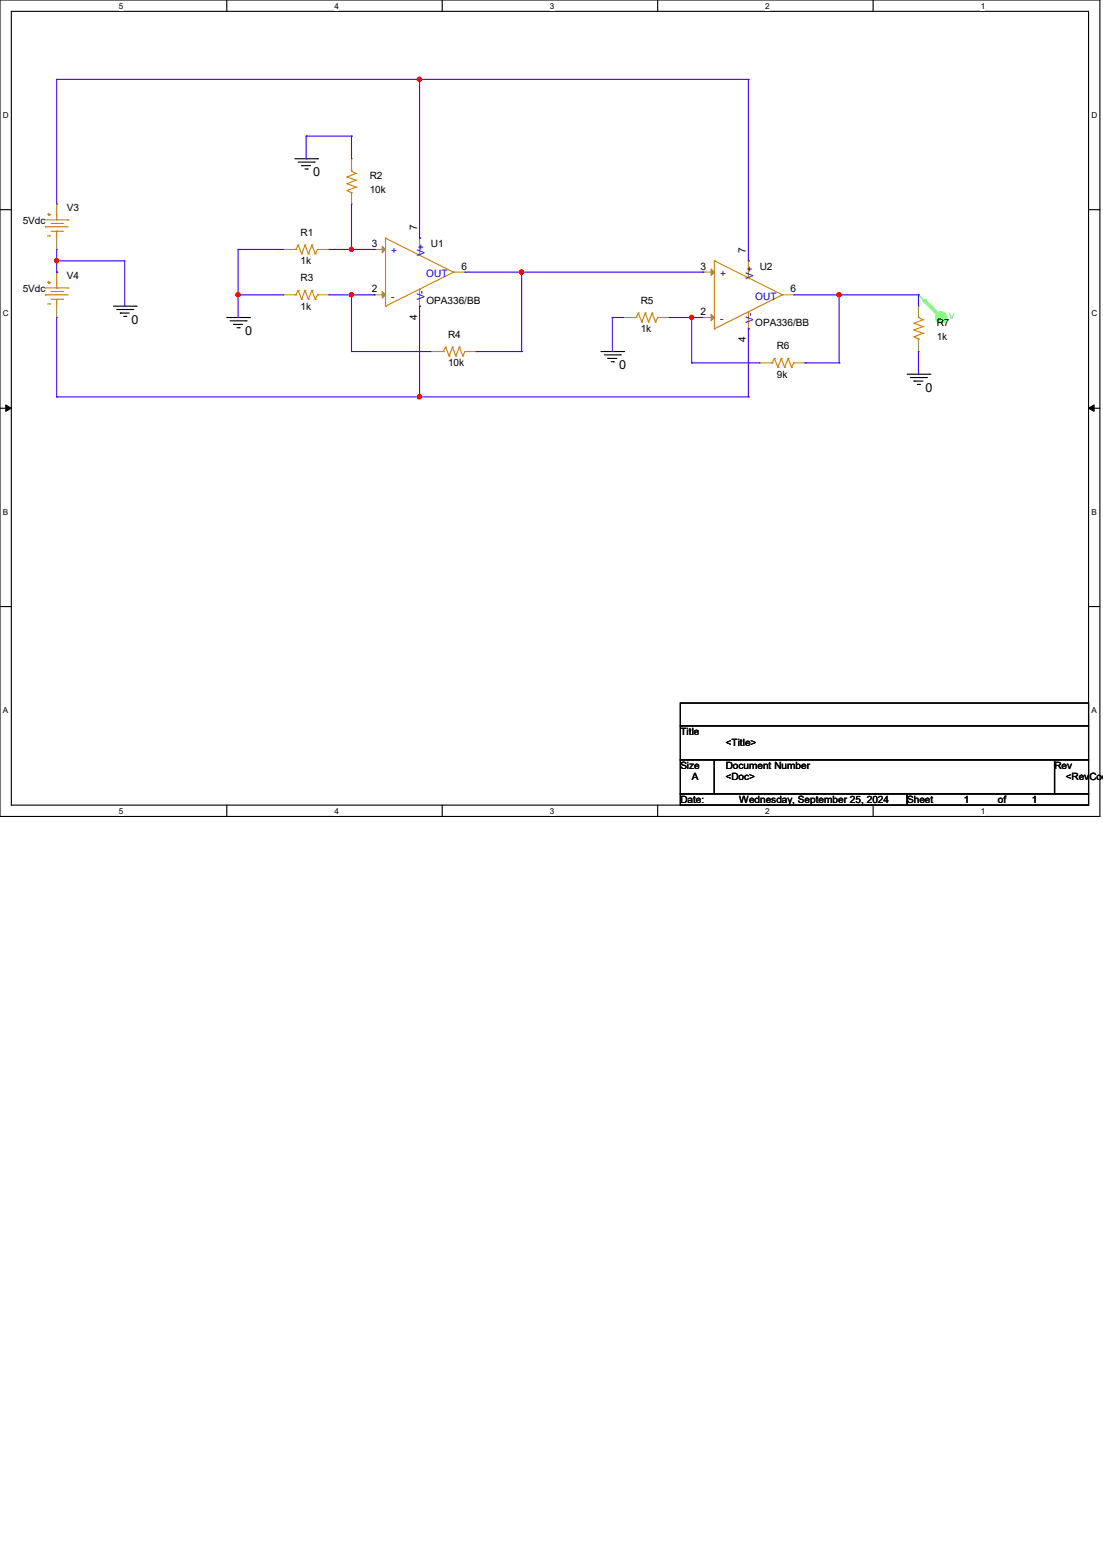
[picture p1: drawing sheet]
<svg xmlns="http://www.w3.org/2000/svg" width="210mm" height="297mm" viewBox="0 0 210 297" stroke-linecap="round" stroke-linejoin="round" font-family="sans-serif">
<path d="M0 0h209.4v155.4h-209.4zM2.2 2.2h205.1v151.1h-205.1z" fill="none" stroke="#000" stroke-width=".21"/>
<g fill="#fff">
<path d="M22.6 .3h.9v1.7h-.9z"/>
<path d="M22.6 153.5h.9v1.8h-.9z"/>
</g>
<path d="M43.2 0v2.2M43.2 153.3v2.1" fill="none" stroke="#000" stroke-width=".21"/>
<g fill="#fff">
<path d="M63.7 .3h.8v1.7h-.8z"/>
<path d="M63.7 153.5h.8v1.8h-.8z"/>
</g>
<path d="M84.2 0v2.2M84.2 153.3v2.1" fill="none" stroke="#000" stroke-width=".21"/>
<g fill="#fff">
<path d="M104.7 .3h.8v1.7h-.8z"/>
<path d="M104.7 153.5h.8v1.8h-.8z"/>
</g>
<path d="M125.2 0v2.2M125.2 153.3v2.1" fill="none" stroke="#000" stroke-width=".21"/>
<g fill="#fff">
<path d="M145.7 .3h.9v1.7h-.9z"/>
<path d="M145.7 153.5h.9v1.8h-.9z"/>
</g>
<path d="M166.2 0v2.2M166.2 153.3v2.1" fill="none" stroke="#000" stroke-width=".21"/>
<g fill="#fff">
<path d="M186.7 .3h.9v1.7h-.9z"/>
<path d="M186.7 153.5h.9v1.8h-.9z"/>
<path d="M.6 21h1.1v1.8h-1.1z"/>
<path d="M207.8 21h1.1v1.8h-1.1z"/>
<path d="M.6 58.8h1.1v1.7h-1.1z"/>
<path d="M207.8 58.8h1.1v1.7h-1.1z"/>
</g>
<path d="M0 39.9h2.2M207.3 39.9h2.1" fill="none" stroke="#000" stroke-width=".21"/>
<g fill="#fff">
<path d="M.6 96.6h1v1.7h-1z"/>
<path d="M207.8 96.6h1v1.7h-1z"/>
</g>
<path d="M0 77.7h2.2M207.3 77.7h2.1" fill="none" stroke="#000" stroke-width=".21"/>
<path d="M1.1 77.1l1.1 .6-1.1 .6zM207.3 77.7l1-.6v1.2z" fill="#000" stroke="#000" stroke-width=".19"/>
<g fill="#fff">
<path d="M.6 134.4h.9v1.7h-.9z"/>
<path d="M207.8 134.4h1v1.7h-1z"/>
</g>
<g fill="none" stroke="#000" stroke-width=".21">
<path d="M56.1 30.2h4.4M56.8 30.9h3M57.4 31.5h.1M57.4 31.5h1.7M58.1 32.2h.4M58.5 32.2h.1M59.8 30.9h.1M60.5 30.2h.1M21.6 58.3h4.3M22.2 58.9h3.1M22.9 59.6h.1M22.9 59.6h1.7"/>
<path d="M25.3 58.9h.1M25.9 58.3h.1M23.5 60.2h.5M24 60.2h.1M43.2 60.5h4.3M43.8 61.1h3.1M44.5 61.8h.1M44.5 61.8h1.7M45.1 62.4h.5M45.6 62.4h.1M46.9 61.1h.1M47.5 60.5h.1"/>
<path d="M114.4 66.9h4.3M115.1 67.6h3M115.7 68.2h.1M115.7 68.2h1.7M116.4 68.9h.4M116.8 68.9h.1M118.1 67.6h.1M118.7 66.9h.1M172.7 71.2h4.3M173.4 71.9h3M174 72.6h.1M174 72.6h1.7"/>
<path d="M174.7 73.2h.4M175.1 73.2h.1M176.4 71.9h.1M177 71.2h.1M0 115.5h2.2M207.3 115.5h2.1M129.5 133.9h77.8v4.3h-77.8zM129.5 138.2h77.8v6.5h-77.8zM129.5 144.7h6.5v6.4h-6.5zM129.5 151.1h43.2v2.2h-43.2zM136 144.7h64.8v6.4h-64.8zM172.7 151.1h34.6v2.2h-34.6z"/>
<path d="M200.8 144.7h6.5v6.4h-6.5z"/>
</g>
<circle cx="179.2" cy="60.5" r="1.06" fill="#5f5" stroke="#5f5" stroke-width=".21"/>
<path d="M174.9 56.1h.1M174.9 56.1l4.3 4.4" fill="none" stroke="#5f5" stroke-width=".21"/>
<path d="M176 57.2l3.2 3.3" fill="none" stroke="#5f5" stroke-width=".64"/>
<circle cx="176" cy="57.2" r=".32" fill="#5f5"/>
<g fill="none" stroke="#cc8006" stroke-width=".21">
<path d="M10.8 38.9h.1M10.8 38.9v3M66.1 33.7h.1M66.1 35h.1M66.1 36.3h.1M66.1 33.7l1.7 .6M66.1 35l1.7 .6M66.1 36.3l.8 .4M66.9 36.7h.1M66.9 32.6h.1M66.9 32.6l.9 .4M66.9 32.4v.2"/>
<path d="M67.8 33h.1M67.8 34.3h.1M67.8 35.6h.1M67.8 33l-1.7 .7M67.8 34.3l-1.7 .7M67.8 35.6l-1.7 .7M8.6 56.1h.1M8.6 43.2h.1M8.6 56.1h4.4M8.6 54.8h4.4M8.6 43.2h4.4M8.6 41.9h4.4"/>
<path d="M9.1 53.8h.4M9.1 57.9h.4M9.1 40.8h.4M9.1 44.9h.4M9.3 54h.1M9.3 41h.1M9.3 40.6v.4M9.3 53.6v.4M9.5 53.8h.1M9.5 57.9h.1M9.5 40.8h.1M9.5 44.9h.1"/>
<path d="M9.7 55.5h2.2M9.7 57h2.2M9.7 42.5h2.2M9.7 44h2.2M10.8 54.8h.1M10.8 57h.1M10.8 51.8h.1M10.8 41.9h.1M10.8 44h.1M10.8 44v1.3M10.8 51.8v3M10.8 57v1.3"/>
<path d="M11.9 55.5h.1M11.9 57h.1M11.9 42.5h.1M11.9 44h.1M13 54.8h.1M13 41.9h.1M56.1 56.1h.2M56.1 47.5h.2M56.3 56.1h.1M56.3 47.5h.1M56.8 55.3h.1M56.8 46.7h.1"/>
<path d="M56.8 55.3l-.5 .8M56.8 55.3l.6 1.7M56.8 46.7l-.5 .8M56.8 46.7l.6 1.6M57.4 57h.1M57.4 48.3h.1M58.1 55.3h.1M58.1 46.7h.1M58.1 55.3l-.7 1.7M58.1 55.3l.6 1.7M58.1 46.7l-.7 1.6M58.1 46.7l.6 1.6"/>
<path d="M58.7 57h.1M58.7 48.3h.1M59.4 55.3h.1M59.4 46.7h.1M59.4 55.3l-.7 1.7M59.4 55.3l.6 1.7M59.4 46.7l-.7 1.6M59.4 46.7l.6 1.6M60 57h.1M60 48.3h.1M60.5 56.1h.1M60.5 47.5h.1"/>
<path d="M60.5 56.1l-.5 .9M60.5 47.5l-.5 .8M73.4 45.3h.1M73.4 58.3h.1M73.4 45.3l13 6.5M73.4 45.3v13M79.9 48.6h.1M79.9 55.1h.1M79.9 45.3h.1M79.9 58.3h.1M79.9 45.3v3.3M79.9 55.1v3.2"/>
<path d="M86.4 51.8h.1M86.4 51.8l-13 6.5M121.5 59.6h.1M121.5 59.6l-.4 .9M121.5 59.6l.7 1.7M122.9 59.6h.1M122.9 59.6l-.7 1.7M122.9 59.6l.6 1.7M124.2 59.6h.1M124.2 59.6l-.7 1.7M124.2 59.6l.6 1.7M136 49.7h.1"/>
<path d="M136 49.7l13 6.4M136 49.7v12.9M142.5 52.9h.1M142.5 59.4h.1M142.5 49.7h.1M142.5 49.7v3.2M142.5 59.4v3.2M149 56.1h.1M149 56.1l-13 6.5M84.2 66.9h.2M84.4 66.9h.1M84.8 66.1h.1"/>
<path d="M84.8 66.1l-.4 .8M84.8 66.1l.7 1.7M85.5 67.8h.1M86.1 66.1h.1M86.1 66.1l-.6 1.7M86.1 66.1l.7 1.7M86.8 67.8h.1M87.5 66.1h.1M87.5 66.1l-.7 1.7M87.5 66.1l.6 1.7M88.1 67.8h.1M88.5 66.9h.1"/>
<path d="M88.5 66.9l-.4 .9M120.9 60.5h.2M121.1 60.5h.1M122.2 61.3h.1M123.5 61.3h.1M124.8 61.3h.1M125.2 60.5h.1M125.2 60.5l-.4 .8M136 62.6h.1M142.5 62.6h.1M146.8 69.1h.2M147 69.1h.1"/>
<path d="M147.4 68.2h.1M147.4 68.2l-.4 .9M147.4 68.2l.7 1.7M148.1 69.9h.1M148.8 68.2h.1M148.8 68.2l-.7 1.7M148.8 68.2l.6 1.7M149.4 69.9h.1M150.1 68.2h.1M150.1 68.2l-.7 1.7M150.1 68.2l.6 1.7M150.7 69.9h.1"/>
<path d="M151.1 69.1h.1M151.1 69.1l-.4 .8M174 64.1h.1M174 62.8h.1M174 61.6h.1M174 64.1l.9 .5M174 62.8l1.7 .7M174 61.6l1.7 .6M174.9 60.5h.1M174.9 64.6h.1M174.9 60.5l.8 .4M174.9 64.6v.2"/>
<path d="M175.7 63.5h.1M175.7 62.2h.1M175.7 60.9h.1M175.7 63.5l-1.7 .6M175.7 62.2l-1.7 .6M175.7 60.9l-1.7 .7"/>
</g>
<g fill="none" stroke="#a84" stroke-width=".21">
<path d="M10.8 38.9h.1M66.9 38.9h.1M66.9 30.2h.1M66.9 30.2v2.2M66.9 36.7v2.2M10.8 51.8h.1M10.8 47.5h.1M10.8 45.3v2.2M10.8 58.3v2.2M54 56.1h.1M54 47.5h.1M54 56.1h2.1"/>
<path d="M54 47.5h2.1M60.5 56.1h2.1M60.5 47.5h2.1M62.6 56.1h.1M62.6 47.5h.1M71.2 47.5h.1M71.2 56.1h.1M71.2 56.1h2.2M71.2 47.5h2.2M79.9 45.3h.1M79.9 58.3h.1M86.4 51.8h2.1"/>
<path d="M88.5 51.8h.1M133.9 51.8h.1M133.9 51.8h2.1M142.5 49.7h.1M149 56.1h2.1M151.1 56.1h.1M174.9 58.3h.1M174.9 58.3v2.2M10.8 60.5h.1M82 66.9h.1M82 66.9h2.2M88.5 66.9h2.2"/>
<path d="M90.7 66.9h.1M118.7 60.5h.1M118.7 60.5h2.2M125.2 60.5h2.2M127.4 60.5h.1M133.9 60.5h.1M133.9 60.5h2.1M142.5 62.6h.1M144.7 69.1h.1M144.7 69.1h2.1M151.1 69.1h2.2M153.3 69.1h.1"/>
<path d="M174.9 66.9h.1M174.9 64.8v2.1"/>
</g>
<g fill="#a84" stroke="#a84" stroke-width=".21">
<path d="M135.4 51.2l.6 .6-.6 .7z"/>
<path d="M135.4 59.8l.6 .7-.6 .6z"/>
<path d="M72.8 46.9l.6 .6-.6 .6z"/>
<path d="M72.8 55.5l.6 .6-.6 .7z"/>
</g>
<g fill="none" stroke="#4200ff" stroke-width=".21">
<path d="M10.8 15.1h.1M10.8 15.1v23.8M10.8 15.1h131.7M79.9 15.1h.1M79.9 15.1v30.2M142.5 15.1h.1M142.5 15.1v34.6M58.3 25.9h.1M58.3 30.2h.1M58.3 25.9h8.6M58.3 25.9v4.3M66.9 25.9h.1"/>
<path d="M66.9 25.9v4.3M66.9 38.9v8.6M10.8 49.7h.1M10.8 51.8h.1M10.8 49.7h12.9v8.6M10.8 47.5v4.3M23.7 58.3h.1M45.3 47.5h.1M45.3 56.1h.1M45.3 47.5h8.7M45.3 56.1h8.7M45.3 47.5v13"/>
<path d="M62.6 47.5h8.6M62.6 56.1h8.6M66.9 47.5h.1M66.9 56.1h.1M66.9 56.1v10.8M71.2 56.1h.1M71.2 47.5h.1M79.9 45.3h.1M79.9 58.3h.1M79.9 58.3v17.3M88.5 51.8h45.4M99.3 51.8h.1"/>
<path d="M99.3 51.8v15.1M133.9 51.8h.1M142.5 49.7h.1M151.1 56.1h23.8M159.8 56.1h.1M159.8 56.1v13M174.9 56.1h.1M174.9 56.1v2.2M10.8 75.6h.1M10.8 60.5v15.1M10.8 75.6h131.7M45.3 60.5h.1"/>
<path d="M66.9 66.9h.1M66.9 66.9h15.1M79.9 75.6h.1M90.7 66.9h.1M90.7 66.9h8.6M99.3 66.9h.1M116.6 60.5h.1M116.6 66.9h.1M116.6 60.5h2.1M116.6 60.5v6.4M127.4 60.5h6.5M131.7 69.1h.1"/>
<path d="M131.7 60.5h.1M131.7 69.1h13M131.7 60.5v8.6M142.5 75.6h.1M142.5 62.6h.1M142.5 62.6v13M153.3 69.1h.1M153.3 69.1h6.5M159.8 69.1h.1M174.9 71.2h.1M174.9 66.9v4.3"/>
</g>
<g fill="#f00" stroke="#f00" stroke-width=".21">
<circle cx="66.9" cy="56.1" r=".4"/>
<circle cx="66.9" cy="47.5" r=".4"/>
<circle cx="10.8" cy="49.6" r=".4"/>
<circle cx="99.3" cy="51.8" r=".4"/>
<circle cx="159.7" cy="56.1" r=".4"/>
<circle cx="131.7" cy="60.4" r=".4"/>
<circle cx="79.9" cy="15.1" r=".4"/>
<circle cx="79.9" cy="75.5" r=".4"/>
<circle cx="45.3" cy="56.1" r=".4"/>
</g>
<g font-size="2.4">
<text x="59.6" y="33.5">0</text>
<text x="25.1" y="61.6">0</text>
<text x="46.7" y="63.8">0</text>
<text x="117.9" y="70.2">0</text>
<text x="176.2" y="74.5">0</text>
</g>
<g font-size="1.9">
<text x="70.4" y="34.1">R2</text>
<text x="12.7" y="40.1">V3</text>
<text x="70.4" y="36.7">10k</text>
<text x="4.3" y="42.7">5Vdc</text>
<text x="57.2" y="44.9">R1</text>
<text x="70.8" y="47">3</text>
<text x="79.4" y="43.8" transform="rotate(-90 79.4 43.8)">7</text>
<text x="82" y="47">U1</text>
<text x="12.7" y="53.1">V4</text>
<text x="57.2" y="53.5">R3</text>
<text x="57.2" y="50.3">1k</text>
<text x="87.9" y="51.4">6</text>
<text x="133.4" y="51.4">3</text>
<text x="142" y="48.1" transform="rotate(-90 142 48.1)">7</text>
<text x="144.7" y="51.4">U2</text>
<text x="4.3" y="55.7">5Vdc</text>
<text x="57.2" y="58.9">1k</text>
<text x="70.8" y="55.7">2</text>
<text x="81.2" y="57.8">OPA336/BB</text>
<text x="122" y="57.8">R5</text>
<text x="133.4" y="60">2</text>
<text x="150.5" y="55.7">6</text>
<text x="79.4" y="60.9" transform="rotate(-90 79.4 60.9)">4</text>
<text x="85.3" y="64.3">R4</text>
<text x="122" y="63.2">1k</text>
<text x="142" y="65.2" transform="rotate(-90 142 65.2)">4</text>
<text x="143.8" y="62.1">OPA336/BB</text>
<text x="178.4" y="62.1">R7</text>
<text x="178.4" y="64.7">1k</text>
<text x="85.3" y="69.7">10k</text>
<text x="147.9" y="66.5">R6</text>
<text x="147.9" y="71.9">9k</text>
<text x="129.5" y="139.9">Title</text>
<text x="138.2" y="142">&lt;Title&gt;</text>
<text x="129.5" y="146.3">Size</text>
<text x="131.7" y="148.5">A</text>
<text x="138.2" y="146.3">Document Number</text>
<text x="138.2" y="148.5">&lt;Doc&gt;</text>
<text x="200.8" y="146.3">Rev</text>
<text x="202.9" y="148.5">&lt;RevCode</text>
<text x="129.5" y="152.8">Date:</text>
<text x="140.8" y="152.8">Wednesday, September 25, 2024</text>
<text x="172.7" y="152.8">Sheet</text>
<text x="183.5" y="152.8">1</text>
<text x="190" y="152.8">of</text>
<text x="196.5" y="152.8">1</text>
</g>
<g font-size="1.9" fill="#00c">
<text x="74.5" y="48.4">+</text>
<text x="80.8" y="48.8" transform="rotate(-90 80.8 48.8)">V+</text>
<text x="81.2" y="52.7">OUT</text>
<text x="137.1" y="52.7">+</text>
<text x="143.4" y="53.1" transform="rotate(-90 143.4 53.1)">V+</text>
<text x="74.5" y="57">-</text>
<text x="80.8" y="57.2" transform="rotate(-90 80.8 57.2)">V-</text>
<text x="143.8" y="57">OUT</text>
<text x="137.1" y="61.3">-</text>
<text x="143.4" y="61.5" transform="rotate(-90 143.4 61.5)">V-</text>
</g>
<g font-size="1.6">
<text x="22.6" y="1.7">5</text>
<text x="63.7" y="1.7">4</text>
<text x="104.7" y="1.7">3</text>
<text x="145.7" y="1.7">2</text>
<text x="186.7" y="1.7">1</text>
<text x=".6" y="22.4">D</text>
<text x="207.8" y="22.4">D</text>
<text x=".6" y="60.2">C</text>
<text x="207.8" y="60.2">C</text>
<text x=".6" y="98">B</text>
<text x="207.8" y="98">B</text>
<text x=".6" y="135.8">A</text>
<text x="207.8" y="135.8">A</text>
<text x="22.6" y="154.9">5</text>
<text x="63.7" y="154.9">4</text>
<text x="104.7" y="154.9">3</text>
<text x="145.7" y="154.9">2</text>
<text x="186.7" y="154.9">1</text>
</g>
<text font-size="1.5" fill="#5f5" x="180.7" y="60.7">V</text>
</svg>
